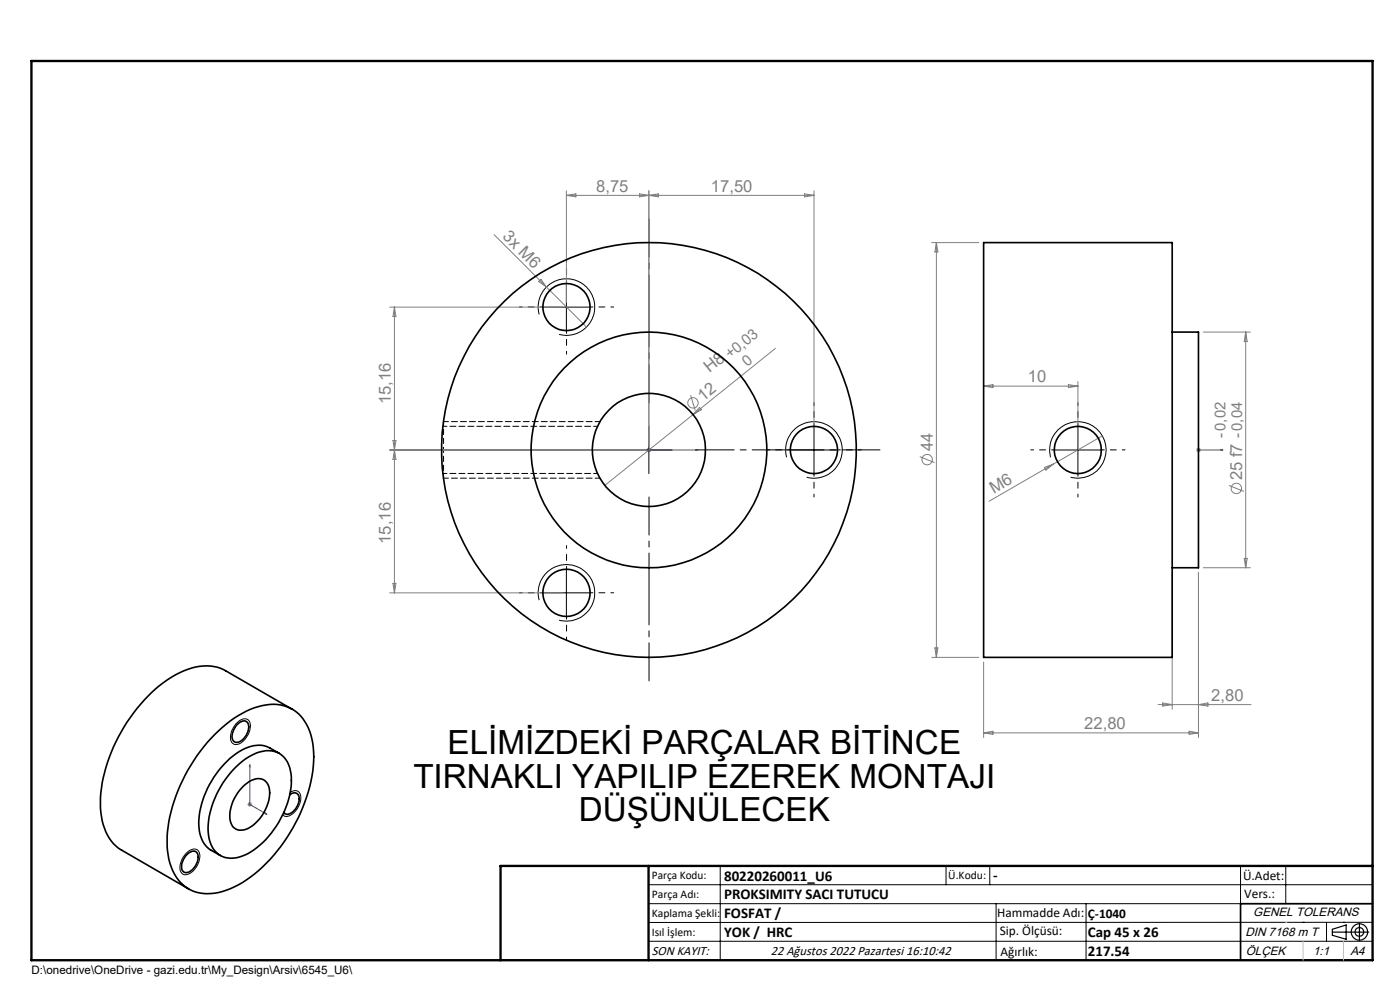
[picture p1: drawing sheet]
<svg xmlns="http://www.w3.org/2000/svg" width="297mm" height="210mm" viewBox="0 0 297 210" stroke-linecap="round" stroke-linejoin="round" font-family="sans-serif">
<g fill="none" stroke="#808080" stroke-width=".21">
<path d="M104.8 49.8l11.1 11.1M114.3 59.7l.5-.4 1.1 1.6zM120.2 41.4h52.5M120.2 40.5v23.6M120.2 41.4l2-.3v.7zM135.7 41.1v.7l4-.7v.7zM137.7 40.5v53.9M170.7 41.1l2 .3-2 .4zM172.7 40.5v53.9M197.7 51.5h9.9M198.6 51.5v87.9M198.6 51.5l.4 1.9h-.7z"/>
<path d="M82.7 65.1h36.5M83.7 65.1v60.7M83.7 65.1l.3 2h-.6zM115.9 60.9l8.5 8.5M164.5 73.9l-36.2 29.1M255.3 70.4h10M264.3 70.4v50M264.3 70.4l.3 2.1h-.7zM82.7 95.5h54M83.4 93.4l.6 4.1h-.6l.6-4.1zM137.2 95.5h1M137.3 95.1l.7 .7"/>
<path d="M137.7 95v.9M138 95.1l-.7 .7M146.5 83.8l1 3.3M148.4 86.4l.4 .5-1.8 1zM195.1 96.9l3.2 1.2M208.7 81.9h20M208.7 81.9l1.9-.3v.6zM221.6 99.2l1.8-.7-1.5 1.2zM223.4 98.5l-13.6 7.8M226.7 81.6l2 .3-2 .3zM228.7 80.9v13.5M233.9 92.5l-10.5 6"/>
<path d="M253.8 95.5h.9M253.9 95.1l.7 .7M254.2 95v.9M254.6 95.1l-.7 .7M260.7 103l3.2 1.2M263.9 118.5h.7l-.3 1.9zM82.7 125.8h36.5M83.4 123.7h.6l-.3 2.1zM197.7 139.4h9.9M198.3 137.4h.7l-.4 2zM248.7 121.5v29M254.2 121.5v34.9"/>
<path d="M255.3 120.4h10M208.7 155.5l1.9-.4v.7zM208.7 140.4v16M208.7 155.5h45.5M245.7 149.5h19.7M246.7 149.1l2 .4-2 .3zM252.3 155.1l1.9 .4-1.9 .3zM254.2 149.5l2.1-.4v.7zM52.5 170.6h1M52.6 170.3l.7 .7M53 170.1v1M53.3 170.3l-.7 .7"/>
<circle cx="147" cy="85.5" r="1.11"/>
<circle cx="196.7" cy="97.5" r="1.09"/>
<circle cx="262.3" cy="103.6" r="1.1"/>
</g>
<g fill="none" stroke="#000" stroke-width=".21">
<path d="M114.4 66.7a6 6 0 0 1 5.2-7.6 6 6 0 0 1 6.6 6.6 6 6 0 0 1-7.6 5.2M115.2 65.1h10M120.2 60.1v10M132.7 95.5h10M137.7 90.4v10.1M166.9 97a6 6 0 0 1 5.2-7.5 6 6 0 0 1 6.5 6.4 6 6 0 0 1-7.5 5.3M167.7 95.5h10M172.7 90.4v10.1M222.8 97a6 6 0 0 1 5.3-7.5 6 6 0 0 1 6.5 6.4 6 6 0 0 1-7.5 5.3M223.7 95.5h9.9M228.7 90.4v10.1M114.4 127.3a6 6 0 0 1 5.2-7.5 6 6 0 0 1 6.5 6.5 6 6 0 0 1-7.5 5.2"/>
<path d="M115.2 125.8h10M120.2 120.7v10.1M50.1 153.5a2.11 2.11 0 0 1 2.6-.8 3.1 3.1 0 0 1-.5 3.9 2.45 2.45 0 0 1-2.6 1.2 2.39 2.39 0 0 1-.2-3.2zM61.6 168.1a1.34 1.34 0 0 1 1.6-.3 1.34 1.34 0 0 1 .6 1.6 4.2 4.2 0 0 1-3 3.8l-.8-.3M39.4 181.1a2.05 2.05 0 0 1 2.5-.8 3.1 3.1 0 0 1-.4 3.8 2.49 2.49 0 0 1-2.7 1.3 2.42 2.42 0 0 1-.2-3.2zM137.6 187.7h153.6M137.6 191.7h153.6M137.6 199.7h153.6M152.8 183.7v20M200.7 183.7v4M210 183.7v4M211.3 191.7v12"/>
<path d="M230.4 191.7v12M263.2 183.7v20M272.8 183.7v8M276.4 195.6h.1M281.4 195.6v4.1M285 195.6h.1M291.2 195.6l-153.6 .1"/>
</g>
<path d="M94.1 101.4v-12" fill="none" stroke="#000" stroke-width=".21" stroke-dasharray="1.3 .6" stroke-dashoffset=".3" stroke-linecap="butt"/>
<g fill="none" stroke="#000" stroke-width=".25">
<path d="M282.6 197.7h7.8M282.6 197.1l3-.9v3l-3-.8zM288.4 195.8v3.8M106.2 203.7h185"/>
<circle cx="288.4" cy="197.7" r="1.74"/>
<circle cx="288.4" cy="197.7" r=".93"/>
</g>
<path d="M137.5 95.5h.3zM137.7 95.5h.1M137.7 95.5h10.3M148 95.5h-.5h.5M254.1 95.5h.3zM254.2 95.5h.1M254.2 95.5h5.2M259.4 95.5h-.5h.5M53 162.2v8.4l3.6 2.1M53 162.2l.1 .5-.2-.1zM56.3 172.4l.3 .3-.3-.1z" fill="none" stroke="#00f" stroke-width=".21"/>
<g fill="none" stroke="#000" stroke-width=".21" stroke-dasharray="15.2 1.3 1.3 1.3" stroke-dashoffset="14.6">
<path d="M115.2 65.1h-5M120.2 60.1v-5M120.2 70.1v5M125.2 65.1h5M167.7 95.4h-5M172.7 90.4v-5M177.7 95.4h5M223.7 95.4h-5M228.7 90.4v-5M233.7 95.4h5M172.7 100.4v5M228.7 100.4v5"/>
<path d="M115.2 125.7h-5M120.2 120.7v-5M120.2 130.7v5M125.2 125.7h5"/>
</g>
<path d="M127.3 89.4h-33.2M94.1 101.4h33.2" fill="none" stroke="#000" stroke-width=".21" stroke-dasharray="1.3 .6" stroke-dashoffset=".2"/>
<path d="M127.7 95.4h-39M137.7 85.4v-39M147.7 95.4h39M137.7 105.4v39" fill="none" stroke="#000" stroke-width=".21" stroke-dasharray="15.2 1.3 1.3 1.3" stroke-dashoffset="7.2"/>
<path d="M291.2 191.7h-28v12" fill="none" stroke="#000" stroke-width=".35"/>
<path d="M6.7 12.9h284.5v190.8h-284.5zM137.6 183.7v20M291.2 183.7h-185v20" fill="none" stroke="#000" stroke-width=".5"/>
<path d="M276.4 199.7v4M285 199.7v4" fill="none" stroke="#c0c0c0" stroke-width=".21"/>
<path d="M272.8 195.6h.1" fill="none" stroke="#c0c0c0" stroke-width=".25"/>
<g fill="#00f">
<path d="M137.5 95.5h.3zM147.5 95.5h.5z"/>
<path d="M258.9 95.5h.5zM254.1 95.5h.3z"/>
<path d="M56.3 172.4l.3 .3-.3-.1zM53 162.2l.1 .5-.2-.1z"/>
</g>
<g fill="none" stroke="#000" stroke-width=".35">
<path d="M208.7 51.5h40v87.9h-40zM248.7 70.4h5.5v50h-5.5M45.5 155.8a19.8 19.8 0 0 1 11.8-6.4 8.1 8.1 0 0 1 8.7 6.6 24.2 24.2 0 0 1-1.8 15.3 33.8 33.8 0 0 1-13.6 16.4 11.2 11.2 0 0 1-10.1 1.1 9.8 9.8 0 0 1-5-8.4 31.7 31.7 0 0 1 6.3-20.1l2.2-2.8zM50.3 153.7a1.46 1.46 0 0 1 2.3-.4 3.2 3.2 0 0 1-2.6 4.2 1.41 1.41 0 0 1-.7-2zM59.2 159.8l-1.9-1.1a6.4 6.4 0 0 0-6.6 .8 19.3 19.3 0 0 0-8.5 15.8 5.9 5.9 0 0 0 2.5 5l2 1.2M62 150.5l-14.2-8.2a9.9 9.9 0 0 0-8.8 0 30.7 30.7 0 0 0-13.9 14 28.2 28.2 0 0 0-3.6 16.8 9.4 9.4 0 0 0 4.4 7.3l14.1 8.2M50.1 162.6a9.8 9.8 0 0 1 7.5-3.3 5 5 0 0 1 4.1 4.8 18.9 18.9 0 0 1-5.9 14.5 10.4 10.4 0 0 1-6.9 3.5 4.9 4.9 0 0 1-4.7-4.9 18.7 18.7 0 0 1 5.9-14.6zM51.5 166.9a4.2 4.2 0 0 1 4.3-1.6 3.4 3.4 0 0 1 1.3 4 8.9 8.9 0 0 1-5.1 6.7 2.44 2.44 0 0 1-3.2-2.7 9 9 0 0 1 2.7-6.4zM61.5 168.6a1.18 1.18 0 0 1 1.5-.3 1.18 1.18 0 0 1 .5 1.5 3.3 3.3 0 0 1-2.8 2.9l-.5-.3M39.6 181.4a1.43 1.43 0 0 1 2.2-.4 3.4 3.4 0 0 1-2.2 4.1 1.16 1.16 0 0 1-1.1-1.6l.4-1.1z"/>
<circle cx="120.2" cy="65.1" r="5"/>
<circle cx="137.7" cy="95.4" r="12"/>
<circle cx="137.7" cy="95.4" r="44"/>
<circle cx="137.7" cy="95.4" r="25"/>
<circle cx="172.7" cy="95.5" r="5"/>
<circle cx="228.7" cy="95.4" r="5"/>
<circle cx="120.2" cy="125.8" r="5"/>
</g>
<path d="M126.8 90.4h-32.8M94 100.4h32.8" fill="none" stroke="#000" stroke-width=".21" stroke-dasharray="1.3 .6" stroke-dashoffset=".4"/>
<g font-size="7.1">
<text x="94.9" y="160">ELİMİZDEKİ PARÇALAR BİTİNCE</text>
<text x="87.7" y="167.1">TIRNAKLI YAPILIP EZEREK MONTAJI</text>
<text x="122.8" y="174.1">DÜŞÜNÜLECEK</text>
</g>
<g font-size="3.5" fill="#808080">
<text x="126.5" y="40.6">8,75</text>
<text x="150.8" y="40.6">17,50</text>
<text x="106.5" y="50.3" transform="rotate(45 106.5 50.3)">3x M6</text>
<text x="150.5" y="79.2" transform="rotate(-39 150.5 79.2)">H8 +0,03</text>
<text x="218" y="81.1">10</text>
<text x="82.9" y="85.7" transform="rotate(-90 82.9 85.7)">15,16</text>
<text x="149.1" y="85.3" transform="rotate(-39 149.1 85.3)">12</text>
<text x="197.9" y="95.7" transform="rotate(-90 197.9 95.7)">44</text>
<text x="263.5" y="101.8" transform="rotate(-90 263.5 101.8)">25 f7 -0,04</text>
<text x="210.8" y="104.8" transform="rotate(-30 210.8 104.8)">M6</text>
<text x="82.9" y="115.4" transform="rotate(-90 82.9 115.4)">15,16</text>
<text x="257" y="148.6">2,80</text>
<text x="230" y="154.6">22,80</text>
</g>
<g font-size="3.2" fill="#808080">
<text x="158.5" y="77.8" transform="rotate(-39 158.5 77.8)">0</text>
<text x="260" y="92.8" transform="rotate(-90 260 92.8)">-0,02</text>
</g>
<g font-size="3.2">
<text x="153.6" y="186.8">80220260011_U6</text>
<text x="153.6" y="190.8">PROKSIMITY SACI TUTUCU</text>
<text x="210.7" y="186.6">-</text>
<text x="153.6" y="194.8">FOSFAT /</text>
<text x="153.6" y="198.8">YOK / HRC</text>
<text x="230.8" y="198.7">Cap 45 x 26</text>
<text x="230.8" y="202.8">217.54</text>
</g>
<g font-size="2.8">
<text x="263.7" y="186.7">Ü.Adet:</text>
<text x="263.9" y="190.5">Vers.:</text>
<text x="211.5" y="194.5">Hammadde Adı:</text>
<text x="230.8" y="194.7">Ç-1040</text>
<text x="138.3" y="202.6">SON KAYIT:</text>
<text x="163.6" y="202.6">22 Ağustos 2022 Pazartesi 16:10:42</text>
<text x="212.1" y="198.4">Sip. Ölçüsü:</text>
<text x="212.2" y="202.7">Ağırlık:</text>
</g>
<g font-size="2.6">
<text x="265.9" y="194.4">GENEL TOLERANS</text>
<text x="264.2" y="198.5">DIN 7168 m T</text>
<text x="264.3" y="202.6">ÖLÇEK</text>
<text x="278.5" y="202.6">1:1</text>
<text x="286.5" y="202.6">A4</text>
</g>
<g font-size="2.5">
<text x="138.3" y="186.4">Parça Kodu:</text>
<text x="138.3" y="190.5">Parça Adı:</text>
<text x="201.2" y="186.5">Ü.Kodu:</text>
<text x="138.3" y="194.5">Kaplama Şekli:</text>
<text x="138.3" y="198.6">Isıl İşlem:</text>
<text x="6.7" y="206.7">D:\onedrive\OneDrive - gazi.edu.tr\My_Design\Arsiv\6545_U6\</text>
</g>
</svg>
